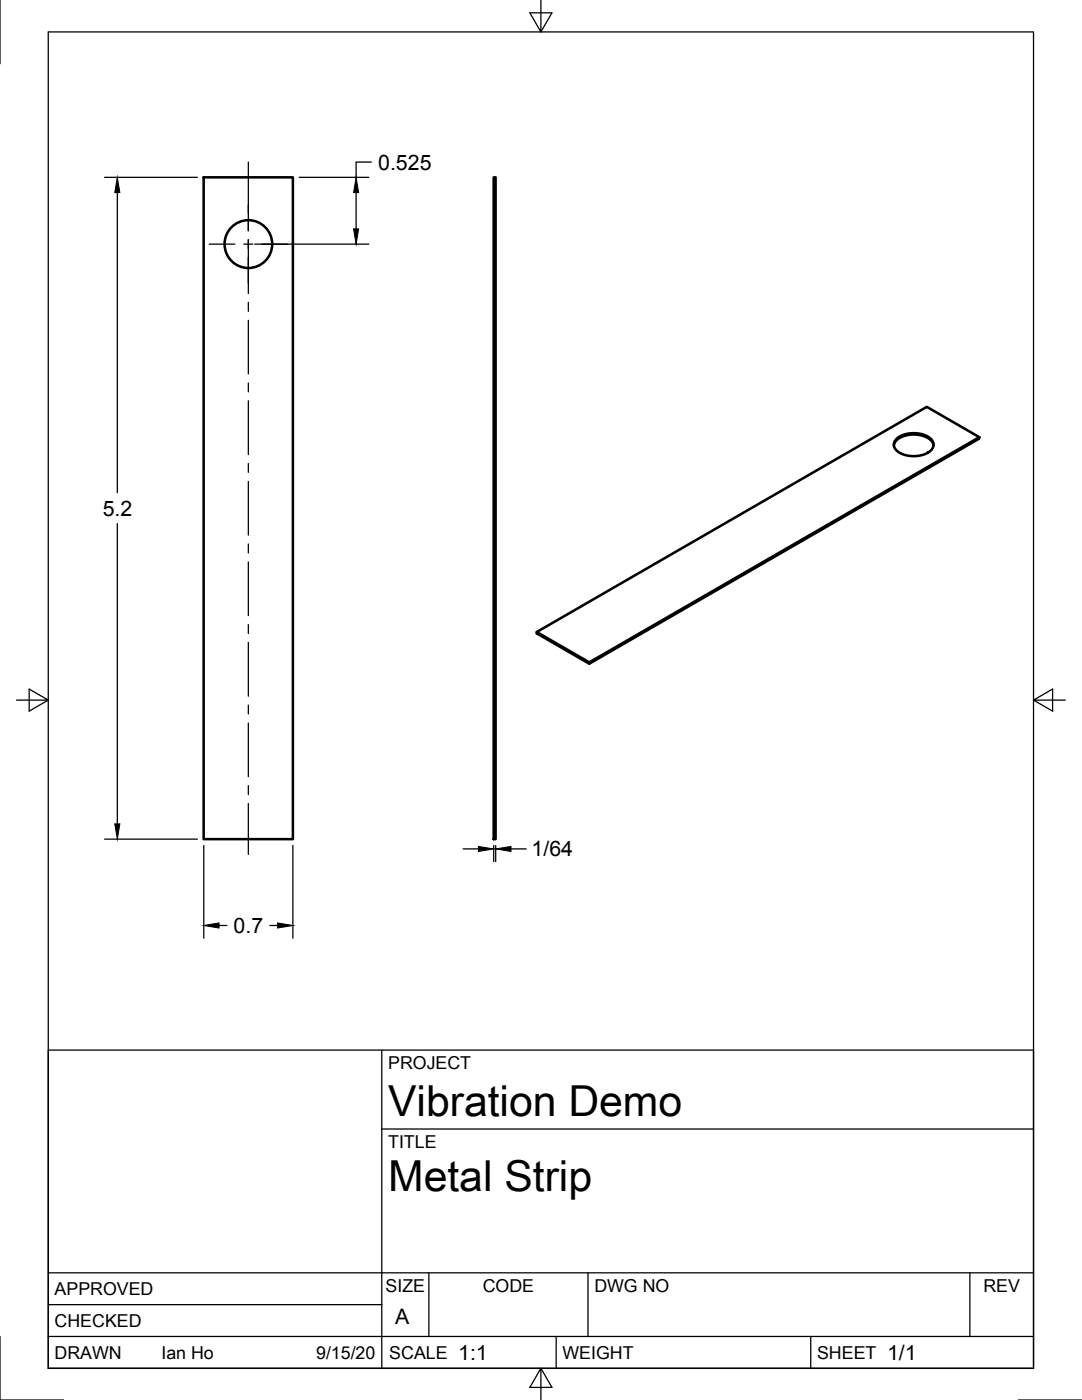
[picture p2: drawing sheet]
<svg xmlns="http://www.w3.org/2000/svg" width="216mm" height="279mm" viewBox="0 0 216 279" stroke-linecap="round" stroke-linejoin="round" font-family="sans-serif">
<g fill="none" stroke="#000" stroke-width=".51">
<path d="M40.6 35.4h17.8v132.1h-17.8zM98.5 35.4h.4v132.1h-.4zM178.4 88.9a3.2 3.2 0 0 1 3-2.1 4.9 4.9 0 0 1 4.7 1.6l.2 .5M178.9 87.5a5.8 5.8 0 0 1 6.8 0 1.65 1.65 0 0 1-.6 2.9 6 6 0 0 1-6.2-.5 1.53 1.53 0 0 1 0-2.4zM195.4 87.2l-10.5-6-77.8 44.9M117.6 132.2l77.8-45v.3l-77.8 45zM117.6 132.2l-10.5-6.1v.3l10.5 6.1"/>
<circle cx="49.6" cy="48.7" r="4.8"/>
</g>
<g fill="none" stroke="#000" stroke-width=".25">
<path d="M0 0v12.7M107.9 0v6.4l-2.2-3.8h4.4l-2.2 3.8M20.9 35.4h18.5M23.4 38.4v59.9M49.6 32.3v13.8M59.7 35.4h13.9M71.1 38.4v7.3M74.1 32.3h-3v3.1M41.7 48.7h5.2M48.7 48.7h1.7M49.6 47.8v10.8M50.8 48.7h22.8"/>
<path d="M49.6 60.3v1.8M49.6 63.9v10.7M49.6 76.4v1.8M49.6 80v10.7M49.6 92.5v1.8M49.6 96.1v10.7M23.4 104.5v59.9M49.6 108.6v1.8M49.6 112.1v10.8M3.3 139.7h6.3l-3.8-2.2v4.4l3.8-2.2M49.6 124.7v1.7M49.6 128.2v10.7"/>
<path d="M206.2 139.7l3.8 2.2v-4.4l-3.8 2.2h6.4M49.6 140.7v1.8M49.6 144.3v10.7M49.6 156.8v1.8M20.9 167.5h18.5M40.7 168.7v18.5M49.6 160.4v10.1M58.4 168.7v18.5M92.4 169.4h3.1M98.5 168.7v3.3M98.9 168.7v3.3M102 169.4h3"/>
<path d="M43.7 184.7h1.6M53.8 184.7h1.6M76.2 209.6v63.5M76.2 225.3h130M9.6 254h196.6M85.6 254v12.7M117.3 254v12.7M193.5 254v12.7M0 266.7v12.7h12.7M9.6 273.1v-266.7h196.6v266.7M9.6 273.1v-63.5h196.6v63.5M9.6 273.1h196.6"/>
<path d="M9.6 266.7h196.6M9.6 260.4h66.6M107.9 273.1l2.2 3.8h-4.4l2.2-3.8v6.3M111 266.7v6.4M161.8 266.7v6.4M203.2 279.4h12.7"/>
</g>
<path d="M23.4 35.4l.5 3h-1zM71.1 35.4l.5 3h-1.1zM70.5 45.7h1.1l-.5 3zM22.9 164.4h1l-.5 3.1zM95.5 168.9l3 .5-3 .5zM98.9 169.4l3.1-.5v1zM40.7 184.7l3-.5v1zM55.4 184.2l3 .5-3 .5z" fill="#000" stroke="#000" stroke-width=".2"/>
<g font-size="8.5">
<text x="77.4" y="222.8">Vibration Demo</text>
<text x="77.4" y="237.8">Metal Strip</text>
</g>
<g font-size="4.3">
<text x="75.5" y="33.8">0.525</text>
<text x="20.5" y="102.9">5.2</text>
<text x="106.1" y="170.9">1/64</text>
<text x="46.6" y="186.2">0.7</text>
<text x="78.9" y="264.3">A</text>
<text x="91.4" y="271.4">1:1</text>
<text x="177" y="271.4">1/1</text>
</g>
<g font-size="3.5">
<text x="77.4" y="213.4">PROJECT</text>
<text x="77.4" y="229.1">TITLE</text>
<text x="76.9" y="257.8">SIZE</text>
<text x="96.3" y="257.8">CODE</text>
<text x="118.6" y="257.8">DWG NO</text>
<text x="196.2" y="257.8">REV</text>
<text x="10.9" y="258.5">APPROVED</text>
<text x="10.9" y="264.8">CHECKED</text>
<text x="10.9" y="271.2">DRAWN</text>
<text x="32.2" y="271.2">Ian Ho</text>
<text x="63.1" y="271.2">9/15/20</text>
<text x="77.7" y="271.2">SCALE</text>
<text x="112.2" y="271.2">WEIGHT</text>
<text x="163" y="271.2">SHEET</text>
</g>
</svg>
